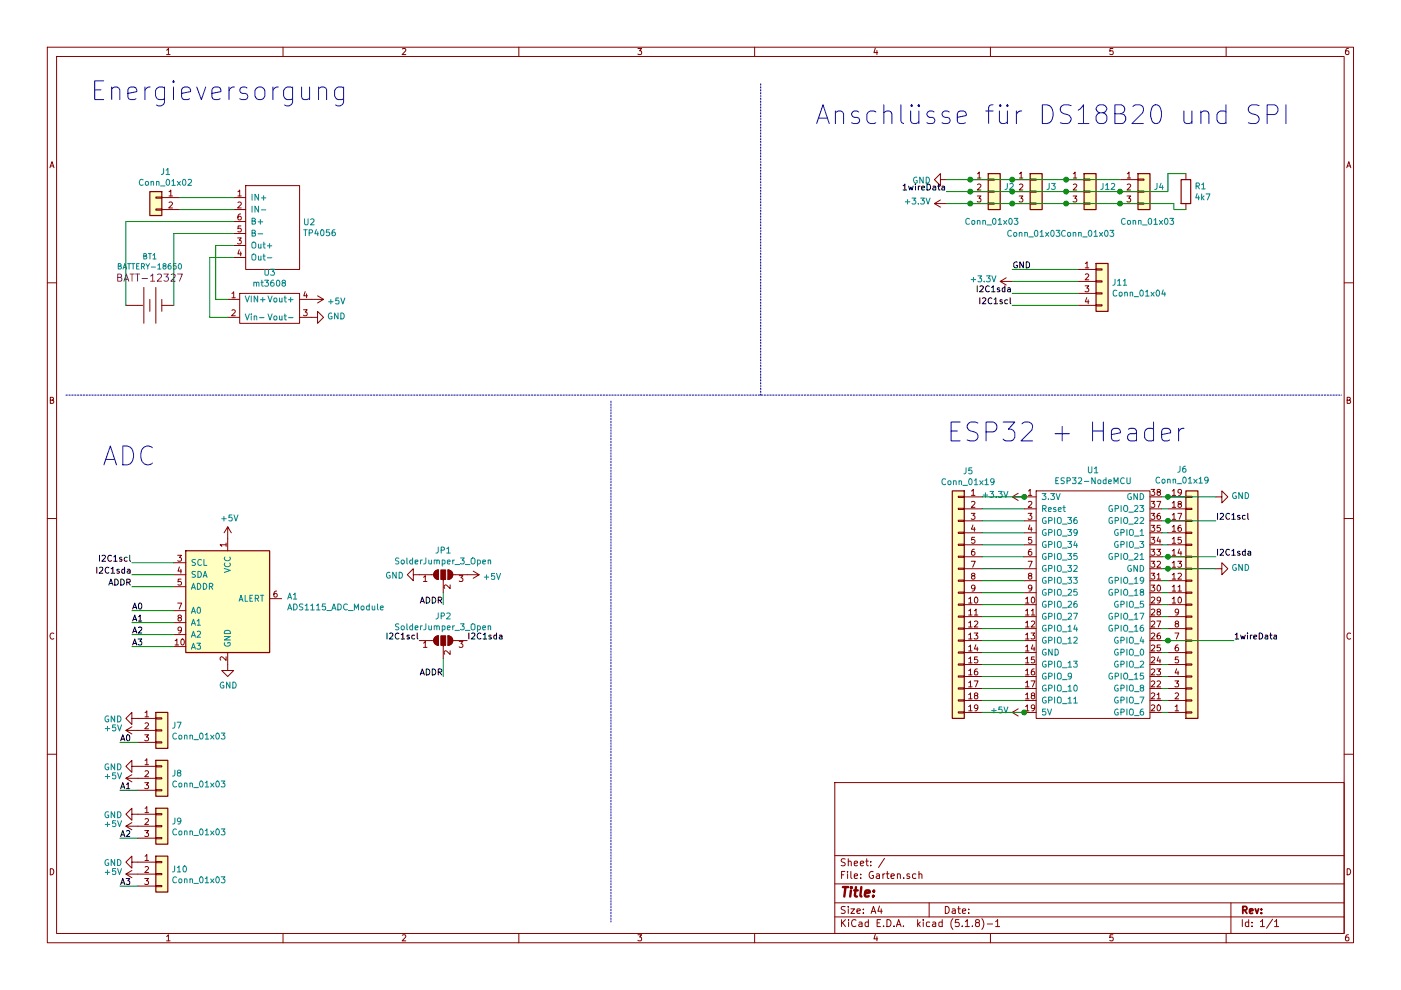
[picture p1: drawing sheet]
EESchema Schematic File Version 4
EELAYER 30 0
EELAYER END
$Descr A4 11693 8268
encoding utf-8
Sheet 1 1
Title ""
Date ""
Rev ""
Comp ""
Comment1 ""
Comment2 ""
Comment3 ""
Comment4 ""
$EndDescr
$Comp
L TS-Lib:ESP32-NodeMCU U1
U 1 1
P 9150 4000
F 0 "U1" H 9125 4075 50  0000 C CNN
F 1 "ESP32-NodeMCU" H 9125 3984 50  0000 C CNN
F 2 "TS-Lib:DIP-36_906_ELL" H 9150 4000 50  0001 C CNN
F 3 "" H 9150 4000 50  0001 C CNN
	1    9150 4000
	1    0    0    -1  
$EndComp
$Comp
L SparkFun-Batteries:BATTERY-18650 BT1
U 1 1
P 1250 2550
F 0 "BT1" H 1250 2960 45  0000 C CNN
F 1 "BATTERY-18650" H 1250 2876 45  0000 C CNN
F 2 "Battery:BatteryHolder_MPD_BH-18650-PC2" H 1250 2800 20  0001 C CNN
F 3 "" H 1250 2550 50  0001 C CNN
F 4 "BATT-12327" H 1250 2781 60  0000 C CNN "Field4"
	1    1250 2550
	1    0    0    -1  
$EndComp
$Comp
L Garten-rescue:ADS1115_ADC_Module-Charleslabs_Parts A1
U 1 1
P 1900 5000
F 0 "A1" H 2394 5021 50  0000 L CNN
F 1 "ADS1115_ADC_Module" H 2394 4930 50  0000 L CNN
F 2 "ADS1115:MODULE_1085" H 1550 5400 50  0001 C CNN
F 3 "" H 1550 5400 50  0001 C CNN
	1    1900 5000
	1    0    0    -1  
$EndComp
$Comp
L Connector_Generic:Conn_01x02 J1
U 1 1
P 1300 1650
F 0 "J1" H 1218 1867 50  0000 C CNN
F 1 "Conn_01x02" H 1218 1776 50  0000 C CNN
F 2 "Connector_JST:JST_XH_B2B-XH-A_1x02_P2.50mm_Vertical" H 1300 1650 50  0001 C CNN
F 3 "~" H 1300 1650 50  0001 C CNN
	1    1300 1650
	-1   0    0    -1  
$EndComp
$Comp
L TS-Lib:TP4056 U2
U 1 1
P 2050 1550
F 0 "U2" H 2528 1246 50  0000 L CNN
F 1 "TP4056" H 2528 1155 50  0000 L CNN
F 2 "TS-Lib:tp4056" H 2050 1700 50  0001 C CNN
F 3 "" H 2050 1700 50  0001 C CNN
	1    2050 1550
	1    0    0    -1  
$EndComp
Wire Wire Line
	1500 1650 1950 1650
Wire Wire Line
	1500 1750 1950 1750
Wire Wire Line
	1050 1850 1050 2550
Wire Wire Line
	1950 1950 1450 1950
Wire Wire Line
	1450 1950 1450 2550
Wire Wire Line
	1050 1850 1950 1850
Wire Wire Line
	9700 5350 9750 5350
Text Label 10300 5350 0    50   ~ 0
1wireData
$Comp
L Connector_Generic:Conn_01x03 J2
U 1 1
P 8300 1600
F 0 "J2" H 8380 1642 50  0000 L CNN
F 1 "Conn_01x03" H 8050 1350 50  0000 L CNN
F 2 "Connector_JST:JST_XH_B3B-XH-A_1x03_P2.50mm_Vertical" H 8300 1600 50  0001 C CNN
F 3 "~" H 8300 1600 50  0001 C CNN
	1    8300 1600
	1    0    0    -1  
$EndComp
$Comp
L Connector_Generic:Conn_01x03 J3
U 1 1
P 8650 1600
F 0 "J3" H 8730 1642 50  0000 L CNN
F 1 "Conn_01x03" H 8400 1250 50  0000 L CNN
F 2 "Connector_JST:JST_XH_B3B-XH-A_1x03_P2.50mm_Vertical" H 8650 1600 50  0001 C CNN
F 3 "~" H 8650 1600 50  0001 C CNN
	1    8650 1600
	1    0    0    -1  
$EndComp
Wire Wire Line
	7900 1500 8100 1500
Wire Wire Line
	8450 1500 8100 1500
Connection ~ 8100 1500
Connection ~ 8450 1500
Wire Wire Line
	8450 1600 8100 1600
Connection ~ 8450 1600
Wire Wire Line
	8100 1600 7900 1600
Connection ~ 8100 1600
Wire Wire Line
	7900 1700 8100 1700
Connection ~ 8100 1700
Wire Wire Line
	8100 1700 8450 1700
Connection ~ 8450 1700
Wire Wire Line
	8450 1700 8900 1700
Wire Wire Line
	8900 1600 8450 1600
Wire Wire Line
	8900 1500 8450 1500
$Comp
L Connector_Generic:Conn_01x03 J4
U 1 1
P 9550 1600
F 0 "J4" H 9630 1642 50  0000 L CNN
F 1 "Conn_01x03" H 9350 1350 50  0000 L CNN
F 2 "Connector_JST:JST_XH_B3B-XH-A_1x03_P2.50mm_Vertical" H 9550 1600 50  0001 C CNN
F 3 "~" H 9550 1600 50  0001 C CNN
	1    9550 1600
	1    0    0    -1  
$EndComp
Text Label 7900 1600 2    50   ~ 0
1wireData
$Comp
L power:+3.3V #PWR0101
U 1 1
P 7900 1700
F 0 "#PWR0101" H 7900 1550 50  0001 C CNN
F 1 "+3.3V" V 7915 1828 50  0000 L CNN
F 2 "" H 7900 1700 50  0001 C CNN
F 3 "" H 7900 1700 50  0001 C CNN
	1    7900 1700
	0    -1   -1   0   
$EndComp
$Comp
L power:GND #PWR0102
U 1 1
P 7900 1500
F 0 "#PWR0102" H 7900 1250 50  0001 C CNN
F 1 "GND" V 7905 1372 50  0000 R CNN
F 2 "" H 7900 1500 50  0001 C CNN
F 3 "" H 7900 1500 50  0001 C CNN
	1    7900 1500
	0    1    1    0   
$EndComp
$Comp
L power:GND #PWR0103
U 1 1
P 10150 4750
F 0 "#PWR0103" H 10150 4500 50  0001 C CNN
F 1 "GND" V 10155 4622 50  0000 R CNN
F 2 "" H 10150 4750 50  0001 C CNN
F 3 "" H 10150 4750 50  0001 C CNN
	1    10150 4750
	0    -1   -1   0   
$EndComp
$Comp
L power:+3.3V #PWR0104
U 1 1
P 8550 4150
F 0 "#PWR0104" H 8550 4000 50  0001 C CNN
F 1 "+3.3V" V 8565 4278 50  0000 L CNN
F 2 "" H 8550 4150 50  0001 C CNN
F 3 "" H 8550 4150 50  0001 C CNN
	1    8550 4150
	0    -1   -1   0   
$EndComp
$Comp
L Device:R R1
U 1 1
P 9900 1600
F 0 "R1" H 9970 1646 50  0000 L CNN
F 1 "4k7" H 9970 1555 50  0000 L CNN
F 2 "Resistor_THT:R_Axial_DIN0204_L3.6mm_D1.6mm_P7.62mm_Horizontal" V 9830 1600 50  0001 C CNN
F 3 "~" H 9900 1600 50  0001 C CNN
	1    9900 1600
	1    0    0    -1  
$EndComp
Wire Wire Line
	9350 1700 9800 1700
Wire Wire Line
	9800 1700 9800 1750
Wire Wire Line
	9800 1750 9900 1750
Wire Wire Line
	9900 1450 9750 1450
Wire Wire Line
	9750 1450 9750 1600
Wire Wire Line
	9750 1600 9350 1600
Wire Wire Line
	9700 5250 9750 5250
Wire Wire Line
	9700 5150 9750 5150
Text Label 10150 4650 0    50   ~ 0
I2C1sda
Text Label 10150 4350 0    50   ~ 0
I2C1scl
Wire Wire Line
	1450 4700 1100 4700
Wire Wire Line
	1450 4800 1100 4800
Text Label 1100 4800 2    50   ~ 0
I2C1sda
Text Label 1100 4700 2    50   ~ 0
I2C1scl
$Comp
L power:GND #PWR0106
U 1 1
P 1900 5550
F 0 "#PWR0106" H 1900 5300 50  0001 C CNN
F 1 "GND" H 1905 5377 50  0000 C CNN
F 2 "" H 1900 5550 50  0001 C CNN
F 3 "" H 1900 5550 50  0001 C CNN
	1    1900 5550
	1    0    0    -1  
$EndComp
$Comp
L Connector_Generic:Conn_01x19 J5
U 1 1
P 8000 5050
F 0 "J5" H 7918 6167 50  0000 C CNN
F 1 "Conn_01x19" H 7918 6076 50  0000 C CNN
F 2 "Connector_PinHeader_2.54mm:PinHeader_1x19_P2.54mm_Vertical" H 8000 5050 50  0001 C CNN
F 3 "~" H 8000 5050 50  0001 C CNN
	1    8000 5050
	-1   0    0    -1  
$EndComp
$Comp
L Connector_Generic:Conn_01x19 J6
U 1 1
P 9950 5050
F 0 "J6" H 9868 3925 50  0000 C CNN
F 1 "Conn_01x19" H 9868 4016 50  0000 C CNN
F 2 "Connector_PinHeader_2.54mm:PinHeader_1x19_P2.54mm_Vertical" H 9950 5050 50  0001 C CNN
F 3 "~" H 9950 5050 50  0001 C CNN
	1    9950 5050
	1    0    0    1   
$EndComp
Connection ~ 9750 5350
Wire Wire Line
	9750 5350 10300 5350
Wire Wire Line
	10150 4750 9750 4750
Connection ~ 9750 4750
Wire Wire Line
	9750 4750 9700 4750
Wire Wire Line
	8200 4150 8550 4150
Connection ~ 8550 4150
Wire Wire Line
	8550 4250 8200 4250
Wire Wire Line
	8200 4350 8550 4350
Wire Wire Line
	8550 4450 8200 4450
Wire Wire Line
	8200 4550 8550 4550
Wire Wire Line
	8550 4650 8200 4650
Wire Wire Line
	8200 4750 8550 4750
Wire Wire Line
	8550 4850 8200 4850
Wire Wire Line
	8200 4950 8550 4950
Wire Wire Line
	8200 5050 8550 5050
Wire Wire Line
	8200 5150 8550 5150
Wire Wire Line
	9700 5950 9750 5950
$Comp
L Connector_Generic:Conn_01x03 J7
U 1 1
P 1350 6100
F 0 "J7" H 1430 6142 50  0000 L CNN
F 1 "Conn_01x03" H 1430 6051 50  0000 L CNN
F 2 "Connector_JST:JST_XH_B3B-XH-A_1x03_P2.50mm_Vertical" H 1350 6100 50  0001 C CNN
F 3 "~" H 1350 6100 50  0001 C CNN
	1    1350 6100
	1    0    0    -1  
$EndComp
$Comp
L Connector_Generic:Conn_01x03 J8
U 1 1
P 1350 6500
F 0 "J8" H 1430 6542 50  0000 L CNN
F 1 "Conn_01x03" H 1430 6451 50  0000 L CNN
F 2 "Connector_JST:JST_XH_B3B-XH-A_1x03_P2.50mm_Vertical" H 1350 6500 50  0001 C CNN
F 3 "~" H 1350 6500 50  0001 C CNN
	1    1350 6500
	1    0    0    -1  
$EndComp
$Comp
L Connector_Generic:Conn_01x03 J9
U 1 1
P 1350 6900
F 0 "J9" H 1430 6942 50  0000 L CNN
F 1 "Conn_01x03" H 1430 6851 50  0000 L CNN
F 2 "Connector_JST:JST_XH_B3B-XH-A_1x03_P2.50mm_Vertical" H 1350 6900 50  0001 C CNN
F 3 "~" H 1350 6900 50  0001 C CNN
	1    1350 6900
	1    0    0    -1  
$EndComp
$Comp
L Connector_Generic:Conn_01x03 J10
U 1 1
P 1350 7300
F 0 "J10" H 1430 7342 50  0000 L CNN
F 1 "Conn_01x03" H 1430 7251 50  0000 L CNN
F 2 "Connector_JST:JST_XH_B3B-XH-A_1x03_P2.50mm_Vertical" H 1350 7300 50  0001 C CNN
F 3 "~" H 1350 7300 50  0001 C CNN
	1    1350 7300
	1    0    0    -1  
$EndComp
$Comp
L power:+5V #PWR0107
U 1 1
P 2600 2500
F 0 "#PWR0107" H 2600 2350 50  0001 C CNN
F 1 "+5V" V 2615 2628 50  0000 L CNN
F 2 "" H 2600 2500 50  0001 C CNN
F 3 "" H 2600 2500 50  0001 C CNN
	1    2600 2500
	0    1    1    0   
$EndComp
$Comp
L power:+5V #PWR0108
U 1 1
P 8550 5950
F 0 "#PWR0108" H 8550 5800 50  0001 C CNN
F 1 "+5V" V 8565 6078 50  0000 L CNN
F 2 "" H 8550 5950 50  0001 C CNN
F 3 "" H 8550 5950 50  0001 C CNN
	1    8550 5950
	0    -1   -1   0   
$EndComp
$Comp
L power:GND #PWR0109
U 1 1
P 2600 2650
F 0 "#PWR0109" H 2600 2400 50  0001 C CNN
F 1 "GND" V 2605 2522 50  0000 R CNN
F 2 "" H 2600 2650 50  0001 C CNN
F 3 "" H 2600 2650 50  0001 C CNN
	1    2600 2650
	0    -1   -1   0   
$EndComp
$Comp
L power:GND #PWR0110
U 1 1
P 10150 4150
F 0 "#PWR0110" H 10150 3900 50  0001 C CNN
F 1 "GND" V 10155 4022 50  0000 R CNN
F 2 "" H 10150 4150 50  0001 C CNN
F 3 "" H 10150 4150 50  0001 C CNN
	1    10150 4150
	0    -1   -1   0   
$EndComp
$Comp
L power:GND #PWR0111
U 1 1
P 1150 6000
F 0 "#PWR0111" H 1150 5750 50  0001 C CNN
F 1 "GND" V 1155 5872 50  0000 R CNN
F 2 "" H 1150 6000 50  0001 C CNN
F 3 "" H 1150 6000 50  0001 C CNN
	1    1150 6000
	0    1    1    0   
$EndComp
$Comp
L power:GND #PWR0112
U 1 1
P 1150 6400
F 0 "#PWR0112" H 1150 6150 50  0001 C CNN
F 1 "GND" V 1155 6272 50  0000 R CNN
F 2 "" H 1150 6400 50  0001 C CNN
F 3 "" H 1150 6400 50  0001 C CNN
	1    1150 6400
	0    1    1    0   
$EndComp
$Comp
L power:GND #PWR0113
U 1 1
P 1150 6800
F 0 "#PWR0113" H 1150 6550 50  0001 C CNN
F 1 "GND" V 1155 6672 50  0000 R CNN
F 2 "" H 1150 6800 50  0001 C CNN
F 3 "" H 1150 6800 50  0001 C CNN
	1    1150 6800
	0    1    1    0   
$EndComp
$Comp
L power:GND #PWR0114
U 1 1
P 1150 7200
F 0 "#PWR0114" H 1150 6950 50  0001 C CNN
F 1 "GND" V 1155 7072 50  0000 R CNN
F 2 "" H 1150 7200 50  0001 C CNN
F 3 "" H 1150 7200 50  0001 C CNN
	1    1150 7200
	0    1    1    0   
$EndComp
$Comp
L power:+5V #PWR0115
U 1 1
P 1150 6100
F 0 "#PWR0115" H 1150 5950 50  0001 C CNN
F 1 "+5V" V 1165 6228 50  0000 L CNN
F 2 "" H 1150 6100 50  0001 C CNN
F 3 "" H 1150 6100 50  0001 C CNN
	1    1150 6100
	0    -1   -1   0   
$EndComp
$Comp
L power:+5V #PWR0116
U 1 1
P 1150 6500
F 0 "#PWR0116" H 1150 6350 50  0001 C CNN
F 1 "+5V" V 1165 6628 50  0000 L CNN
F 2 "" H 1150 6500 50  0001 C CNN
F 3 "" H 1150 6500 50  0001 C CNN
	1    1150 6500
	0    -1   -1   0   
$EndComp
$Comp
L power:+5V #PWR0117
U 1 1
P 1150 6900
F 0 "#PWR0117" H 1150 6750 50  0001 C CNN
F 1 "+5V" V 1165 7028 50  0000 L CNN
F 2 "" H 1150 6900 50  0001 C CNN
F 3 "" H 1150 6900 50  0001 C CNN
	1    1150 6900
	0    -1   -1   0   
$EndComp
$Comp
L power:+5V #PWR0118
U 1 1
P 1150 7300
F 0 "#PWR0118" H 1150 7150 50  0001 C CNN
F 1 "+5V" V 1165 7428 50  0000 L CNN
F 2 "" H 1150 7300 50  0001 C CNN
F 3 "" H 1150 7300 50  0001 C CNN
	1    1150 7300
	0    -1   -1   0   
$EndComp
Wire Wire Line
	1450 5100 1100 5100
Text Label 1100 5100 0    50   ~ 0
A0
Text Label 1100 5200 0    50   ~ 0
A1
Text Label 1100 5300 0    50   ~ 0
A2
Text Label 1100 5400 0    50   ~ 0
A3
Text Label 1000 6200 0    50   ~ 0
A0
Text Label 1000 6600 0    50   ~ 0
A1
Text Label 1000 7000 0    50   ~ 0
A2
Text Label 1000 7400 0    50   ~ 0
A3
Wire Wire Line
	1450 5200 1100 5200
Wire Wire Line
	1100 5300 1450 5300
Wire Wire Line
	1450 5400 1100 5400
Wire Wire Line
	1000 6200 1150 6200
Wire Wire Line
	1000 6600 1150 6600
Wire Wire Line
	1150 7000 1000 7000
Wire Wire Line
	1000 7400 1150 7400
$Comp
L Jumper:SolderJumper_3_Open JP1
U 1 1
P 3700 4800
F 0 "JP1" H 3700 5005 50  0000 C CNN
F 1 "SolderJumper_3_Open" H 3700 4914 50  0000 C CNN
F 2 "Jumper:SolderJumper-3_P1.3mm_Open_Pad1.0x1.5mm" H 3700 4800 50  0001 C CNN
F 3 "~" H 3700 4800 50  0001 C CNN
	1    3700 4800
	1    0    0    -1  
$EndComp
$Comp
L Jumper:SolderJumper_3_Open JP2
U 1 1
P 3700 5350
F 0 "JP2" H 3700 5555 50  0000 C CNN
F 1 "SolderJumper_3_Open" H 3700 5464 50  0000 C CNN
F 2 "Jumper:SolderJumper-3_P1.3mm_Open_Pad1.0x1.5mm" H 3700 5350 50  0001 C CNN
F 3 "~" H 3700 5350 50  0001 C CNN
	1    3700 5350
	1    0    0    -1  
$EndComp
$Comp
L power:GND #PWR0120
U 1 1
P 3500 4800
F 0 "#PWR0120" H 3500 4550 50  0001 C CNN
F 1 "GND" V 3505 4672 50  0000 R CNN
F 2 "" H 3500 4800 50  0001 C CNN
F 3 "" H 3500 4800 50  0001 C CNN
	1    3500 4800
	0    1    1    0   
$EndComp
Text Label 3500 5350 2    50   ~ 0
I2C1scl
Text Label 3900 5350 0    50   ~ 0
I2C1sda
Wire Wire Line
	1450 4900 1100 4900
Wire Wire Line
	3700 5500 3700 5650
Wire Wire Line
	3700 4950 3700 5050
Text Label 1100 4900 2    50   ~ 0
ADDR
Text Label 3700 5050 2    50   ~ 0
ADDR
Text Label 3700 5650 2    50   ~ 0
ADDR
$Comp
L Connector_Generic:Conn_01x04 J11
U 1 1
P 9200 2350
F 0 "J11" H 9280 2342 50  0000 L CNN
F 1 "Conn_01x04" H 9280 2251 50  0000 L CNN
F 2 "Connector_JST:JST_XH_B4B-XH-A_1x04_P2.50mm_Vertical" H 9200 2350 50  0001 C CNN
F 3 "~" H 9200 2350 50  0001 C CNN
	1    9200 2350
	1    0    0    -1  
$EndComp
Wire Wire Line
	9000 2250 8450 2250
Wire Wire Line
	9000 2350 8450 2350
Wire Wire Line
	9000 2450 8450 2450
Wire Wire Line
	9000 2550 8450 2550
Wire Wire Line
	9700 4150 9750 4150
Wire Wire Line
	9700 4250 9750 4250
Wire Wire Line
	9700 4350 9750 4350
Wire Wire Line
	9700 4450 9750 4450
Wire Wire Line
	9700 4550 9750 4550
Wire Wire Line
	9700 4650 9750 4650
Wire Wire Line
	9700 4850 9750 4850
Wire Wire Line
	9700 4950 9750 4950
Wire Wire Line
	9700 5050 9750 5050
Wire Wire Line
	9700 5450 9750 5450
Wire Wire Line
	9700 5550 9750 5550
Wire Wire Line
	9700 5650 9750 5650
Wire Wire Line
	9700 5750 9750 5750
Wire Wire Line
	9700 5850 9750 5850
Wire Wire Line
	8200 5250 8550 5250
Wire Wire Line
	8550 5350 8200 5350
Wire Wire Line
	8200 5450 8550 5450
Wire Wire Line
	8550 5550 8200 5550
Wire Wire Line
	8200 5650 8550 5650
Wire Wire Line
	8550 5750 8200 5750
Wire Wire Line
	8200 5850 8550 5850
Wire Wire Line
	8200 5950 8550 5950
Connection ~ 8550 5950
$Comp
L Connector_Generic:Conn_01x03 J12
U 1 1
P 9100 1600
F 0 "J12" H 9180 1642 50  0000 L CNN
F 1 "Conn_01x03" H 8850 1250 50  0000 L CNN
F 2 "Connector_JST:JST_XH_B3B-XH-A_1x03_P2.50mm_Vertical" H 9100 1600 50  0001 C CNN
F 3 "~" H 9100 1600 50  0001 C CNN
	1    9100 1600
	1    0    0    -1  
$EndComp
Wire Wire Line
	8900 1700 9350 1700
Wire Wire Line
	9350 1600 8900 1600
Wire Wire Line
	9350 1500 8900 1500
Connection ~ 8900 1500
Connection ~ 8900 1600
Connection ~ 8900 1700
Connection ~ 9350 1600
Connection ~ 9350 1700
Text Label 8450 2250 0    50   ~ 0
GND
$Comp
L power:+3.3V #PWR0121
U 1 1
P 8450 2350
F 0 "#PWR0121" H 8450 2200 50  0001 C CNN
F 1 "+3.3V" V 8465 2478 50  0000 L CNN
F 2 "" H 8450 2350 50  0001 C CNN
F 3 "" H 8450 2350 50  0001 C CNN
	1    8450 2350
	0    -1   -1   0   
$EndComp
Text Label 8450 2550 2    50   ~ 0
I2C1scl
Text Label 8450 2450 2    50   ~ 0
I2C1sda
$Comp
L power:+5V #PWR0105
U 1 1
P 1900 4500
F 0 "#PWR0105" H 1900 4350 50  0001 C CNN
F 1 "+5V" H 1915 4673 50  0000 C CNN
F 2 "" H 1900 4500 50  0001 C CNN
F 3 "" H 1900 4500 50  0001 C CNN
	1    1900 4500
	1    0    0    -1  
$EndComp
Wire Wire Line
	9750 4350 10150 4350
Connection ~ 9750 4350
Wire Wire Line
	9750 4650 10150 4650
Connection ~ 9750 4650
Wire Wire Line
	9750 4150 10150 4150
Connection ~ 9750 4150
$Comp
L power:+5V #PWR0119
U 1 1
P 3900 4800
F 0 "#PWR0119" H 3900 4650 50  0001 C CNN
F 1 "+5V" V 3915 4928 50  0000 L CNN
F 2 "" H 3900 4800 50  0001 C CNN
F 3 "" H 3900 4800 50  0001 C CNN
	1    3900 4800
	0    1    1    0   
$EndComp
Wire Wire Line
	1950 2050 1800 2050
$Comp
L TS-Lib:mt3608 U3
U 1 1
P 2250 2250
F 0 "U3" H 2250 2225 50  0000 C CNN
F 1 "mt3608" H 2250 2134 50  0000 C CNN
F 2 "TS-Lib:MT3608" H 2250 2250 50  0001 C CNN
F 3 "" H 2250 2250 50  0001 C CNN
	1    2250 2250
	1    0    0    -1  
$EndComp
Wire Wire Line
	1950 2150 1750 2150
Wire Wire Line
	1750 2150 1750 2650
Wire Wire Line
	1750 2650 1900 2650
Wire Wire Line
	1800 2050 1800 2500
Wire Wire Line
	1800 2500 1900 2500
Text Notes 750  850  0    157  ~ 0
Energieversorgung
Text Notes 850  3900 0    157  ~ 0
ADC
Text Notes 6800 1050 0    157  ~ 0
Anschlüsse für DS18B20 und SPI
Text Notes 7900 3700 0    157  ~ 0
ESP32 + Header
Wire Notes Line
	6350 700  6350 3300
Wire Notes Line
	550  3300 11200 3300
Wire Notes Line
	5100 3350 5100 7700
$EndSCHEMATC
